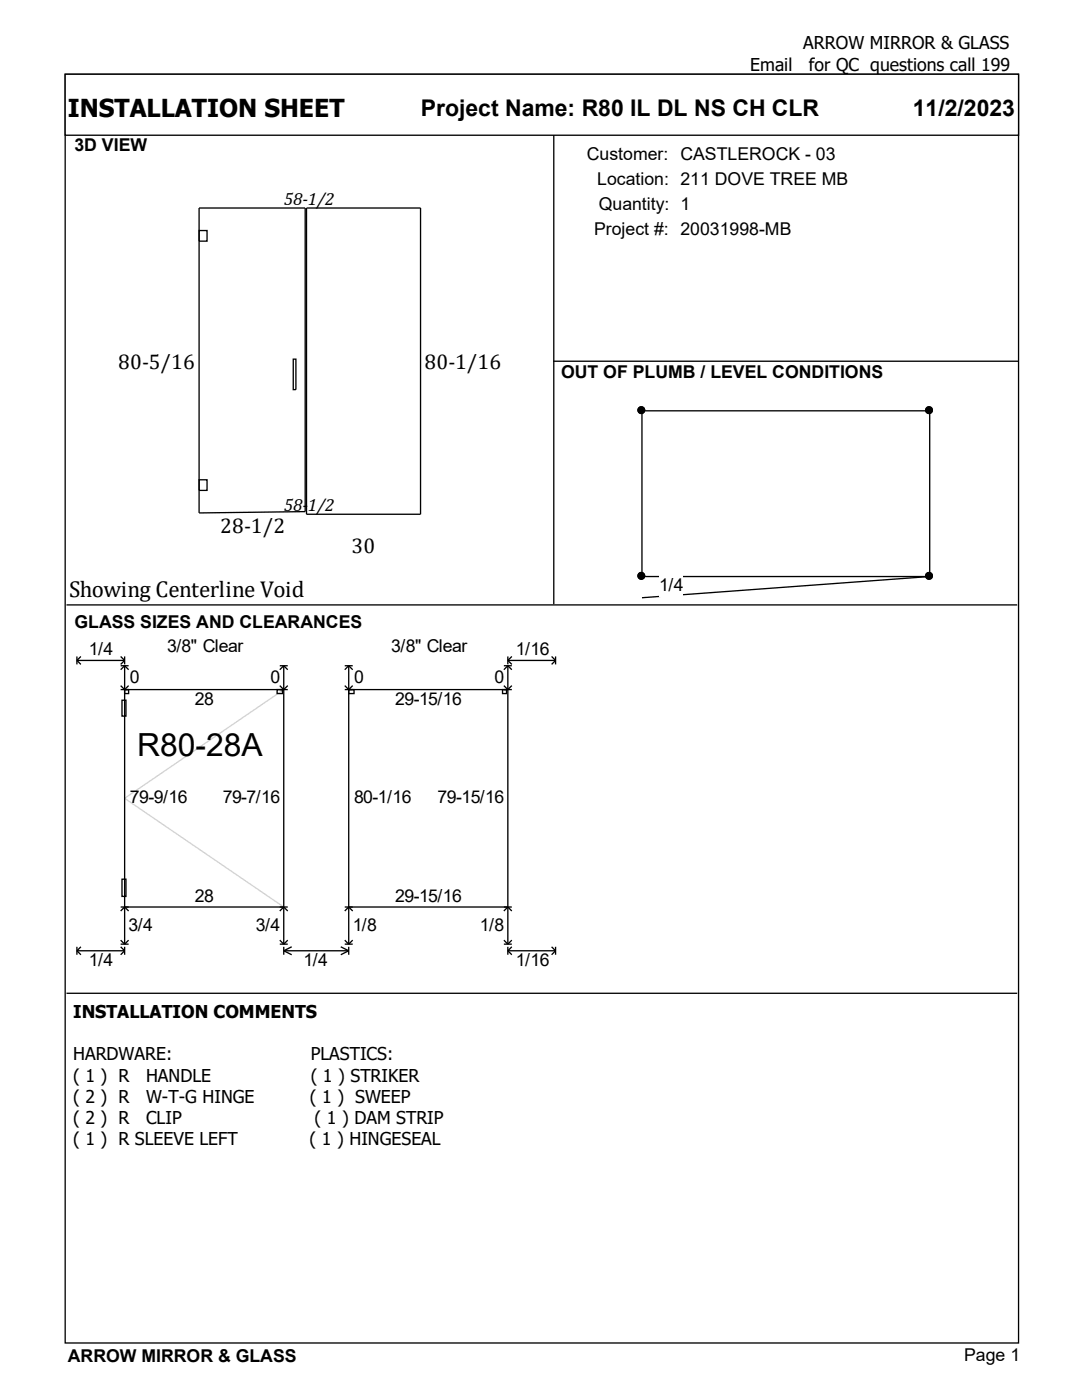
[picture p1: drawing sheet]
<svg xmlns="http://www.w3.org/2000/svg" width="216mm" height="279mm" viewBox="0 0 216 279" stroke-linecap="round" stroke-linejoin="round" font-family="sans-serif">
<g fill="#fff" stroke="#000" stroke-width=".26">
<path d="M13 14.8h190.2v253.2h-190.2z"/>
<path d="M13 14.8h190.2v12.2h-190.2z"/>
</g>
<path d="M13.5 30.7h96.7v89.4h-96.7z" fill="#fff"/>
<path d="M110.5 27v93.6M39.7 46h1.6v2.1h-1.6zM39.7 41.5h21.2v60.6l-21.2 .3zM61.2 41.5h22.7v61.1h-22.7zM58.5 71.7h.5v6.1h-.5zM110.4 72.1h92.8M39.7 95.8h1.6v2.1h-1.6z" fill="none" stroke="#000" stroke-width=".26"/>
<path d="M110.9 77h91.9v43.1h-91.9z" fill="#fff"/>
<g fill="#000" stroke="#000" stroke-width=".26">
<circle cx="128" cy="81.9" r=".66"/>
<circle cx="128" cy="114.9" r=".66"/>
<circle cx="185.4" cy="114.9" r=".66"/>
</g>
<path d="M128.1 82v33.1h57.4l-57.4 4.2" fill="none" stroke="#000" stroke-width=".26"/>
<path d="M131.5 114.8h4.8v4.2h-4.8z" fill-rule="evenodd" fill="#fff"/>
<g fill="#000" stroke="#000" stroke-width=".26">
<circle cx="128" cy="81.9" r=".66"/>
<circle cx="185.4" cy="81.9" r=".66"/>
<circle cx="185.4" cy="114.9" r=".66"/>
</g>
<path d="M128.1 82h57.4v33.1M13.3 120.7h189.7" fill="none" stroke="#000" stroke-width=".26"/>
<path d="M14.3 126.8h187.4v68.8h-187.4z" fill="#fff"/>
<path d="M56.6 137.6l-31.7 21.7 31.7 21.7" fill="none" stroke="#d3d3d3" stroke-width=".26"/>
<g fill="none" stroke="#000" stroke-width=".26">
<path d="M15.3 131.8h9.6M15.3 131.8l.8 .8M15.3 131v1.6M16.1 131l-.8 .8M24.1 132.9h1.6M24.1 131l.8 .8M24.1 137.6h33.3M24.1 136.8l.8 .8 .8-.8M24.3 139.7h.8v3.2h-.8zM24.9 131v1.6M24.9 132.9v55.5M24.9 132.9l.8 .8"/>
<path d="M24.9 137.6h.8v.8h-.8zM24.9 131.8l-.8 .8M24.9 132.9l-.8 .8M55.3 137.6h1.1v.8h-1.1zM55.8 132.9h1.6M55.8 136.8l.8 .8 .8-.8M56.6 132.9l.8 .8M56.6 132.9l-.8 .8M56.6 132.9v55.5M68.8 132.9h1.6M68.8 137.6h33.3M68.8 136.8l.8 .8 .8-.8"/>
<path d="M69.6 132.9l.8 .8M69.6 137.6h1v.8h-1zM69.6 132.9l-.8 .8M69.6 132.9v55.5M100.3 137.6h.8v.8h-.8zM100.5 136.8l.8 .8 .8-.8M100.5 132.9h1.6M101.3 132.9l-.8 .8M101.3 131.8h9.6M101.3 131v1.6M101.3 132.9v55.5M101.3 131.8l.8 .8"/>
<path d="M101.3 132.9l.8 .8M102.1 131l-.8 .8M110.1 131l.8 .8M110.9 131.8l-.8 .8M110.9 131v1.6M24.3 175.5h.8v3.4h-.8zM13.3 198.2h189.7M15.3 189.7h9.6M15.3 189.7l.8 .8M15.3 189v1.5M16.1 189l-.8 .7M24.1 181h33.3"/>
<path d="M24.1 189l.8 .7M24.1 188.4h1.6M24.1 187.6l.8 .8M24.1 181.8l.8-.8 .8 .8M24.9 189v1.5M24.9 189.7l-.8 .8M25.7 187.6l-.8 .8M55.8 188.4h1.6M55.8 187.6l.8 .8M55.8 181.8l.8-.8 .8 .8M56.6 189.7l1.6 .8M56.6 189.7h13"/>
<path d="M56.6 189v1.5M57.4 187.6l-.8 .8M58.2 189l-1.6 .7M68 189l1.6 .7M68.8 181h33.3M68.8 188.4h1.6M68.8 187.6l.8 .8M68.8 181.8l.8-.8 .8 .8M69.6 189.7l-1.6 .8M69.6 189v1.5M70.4 187.6l-.8 .8M100.5 188.4h1.6"/>
<path d="M100.5 187.6l.8 .8M100.5 181.8l.8-.8 .8 .8M101.3 189.7h9.6M101.3 189v1.5M101.3 189.7l.8 .8M102.1 187.6l-.8 .8M102.1 189l-.8 .7M110.1 189l.8 .7M110.9 189.7l-.8 .8M110.9 189v1.5"/>
</g>
<text font-size="6.3" x="27.4" y="150.9">R80-28A</text>
<text font-size="4.9" x="13.5" y="23.3">INSTALLATION SHEET</text>
<g font-size="4.6">
<text x="84" y="23.1">Project Name: R80 IL DL NS CH CLR</text>
<text x="182.1" y="23.1">11/2/2023</text>
<text x="13.8" y="119.2">Showing Centerline Void</text>
</g>
<g font-size="4.2">
<text x="23.6" y="73.6">80-5/16</text>
<text x="84.7" y="73.6">80-1/16</text>
<text x="44" y="106.4">28-1/2</text>
<text x="70.2" y="110.4">30</text>
</g>
<g font-size="3.5">
<text x="160.3" y="9.9">ARROW MIRROR &amp; GLASS</text>
<text x="149.7" y="14.1">Email</text>
<text x="161.4" y="14.1">for QC questions call 199</text>
<text x="14.9" y="30.2">3D VIEW</text>
<text x="117.1" y="31.9">Customer: CASTLEROCK - 03</text>
<text x="56.7" y="40.9">58-1/2</text>
<text x="119.2" y="36.9">Location: 211 DOVE TREE MB</text>
<text x="119.5" y="41.9">Quantity: 1</text>
<text x="118.5" y="46.9">Project #: 20031998-MB</text>
<text x="112" y="75.3">OUT OF PLUMB / LEVEL CONDITIONS</text>
<text x="56.7" y="102">58-1/2</text>
<text x="131.5" y="117.9">1/4</text>
<text x="14.9" y="125.3">GLASS SIZES AND CLEARANCES</text>
<text x="17.7" y="130.7">1/4</text>
<text x="33.3" y="130.2">3/8&quot; Clear</text>
<text x="78.1" y="130.2">3/8&quot; Clear</text>
<text x="102.9" y="130.7">1/16</text>
<text x="25.9" y="136.3">0</text>
<text x="54" y="136.3">0</text>
<text x="70.6" y="136.3">0</text>
<text x="98.7" y="136.3">0</text>
<text x="38.9" y="140.8">28</text>
<text x="78.8" y="140.8">29-15/16</text>
<text x="25.9" y="160.3">79-9/16</text>
<text x="44.4" y="160.3">79-7/16</text>
<text x="70.6" y="160.3">80-1/16</text>
<text x="87.3" y="160.3">79-15/16</text>
<text x="38.9" y="179.9">28</text>
<text x="78.8" y="179.9">29-15/16</text>
<text x="25.7" y="185.7">3/4</text>
<text x="51.1" y="185.7">3/4</text>
<text x="70.4" y="185.7">1/8</text>
<text x="95.8" y="185.7">1/8</text>
<text x="17.7" y="192.9">1/4</text>
<text x="60.6" y="192.9">1/4</text>
<text x="102.9" y="192.9">1/16</text>
<text x="14.6" y="203.1">INSTALLATION COMMENTS</text>
<text x="14.6" y="211.6">HARDWARE:</text>
<text x="14.6" y="215.8">( 1 ) R</text>
<text x="29.1" y="215.8">HANDLE</text>
<text x="62" y="211.6">PLASTICS:</text>
<text x="62" y="215.8">( 1 ) STRIKER</text>
<text x="14.6" y="220.1">( 2 ) R</text>
<text x="29.1" y="220.1">W-T-G HINGE</text>
<text x="61.8" y="220.1">( 1 ) SWEEP</text>
<text x="14.6" y="224.3">( 2 ) R</text>
<text x="29.1" y="224.3">CLIP</text>
<text x="62.8" y="224.3">( 1 ) DAM STRIP</text>
<text x="14.6" y="228.5">( 1 ) R SLEEVE LEFT</text>
<text x="61.8" y="228.5">( 1 ) HINGESEAL</text>
<text x="13.5" y="271.8">ARROW MIRROR &amp; GLASS</text>
<text x="192.4" y="271.7">Page 1</text>
</g>
</svg>
